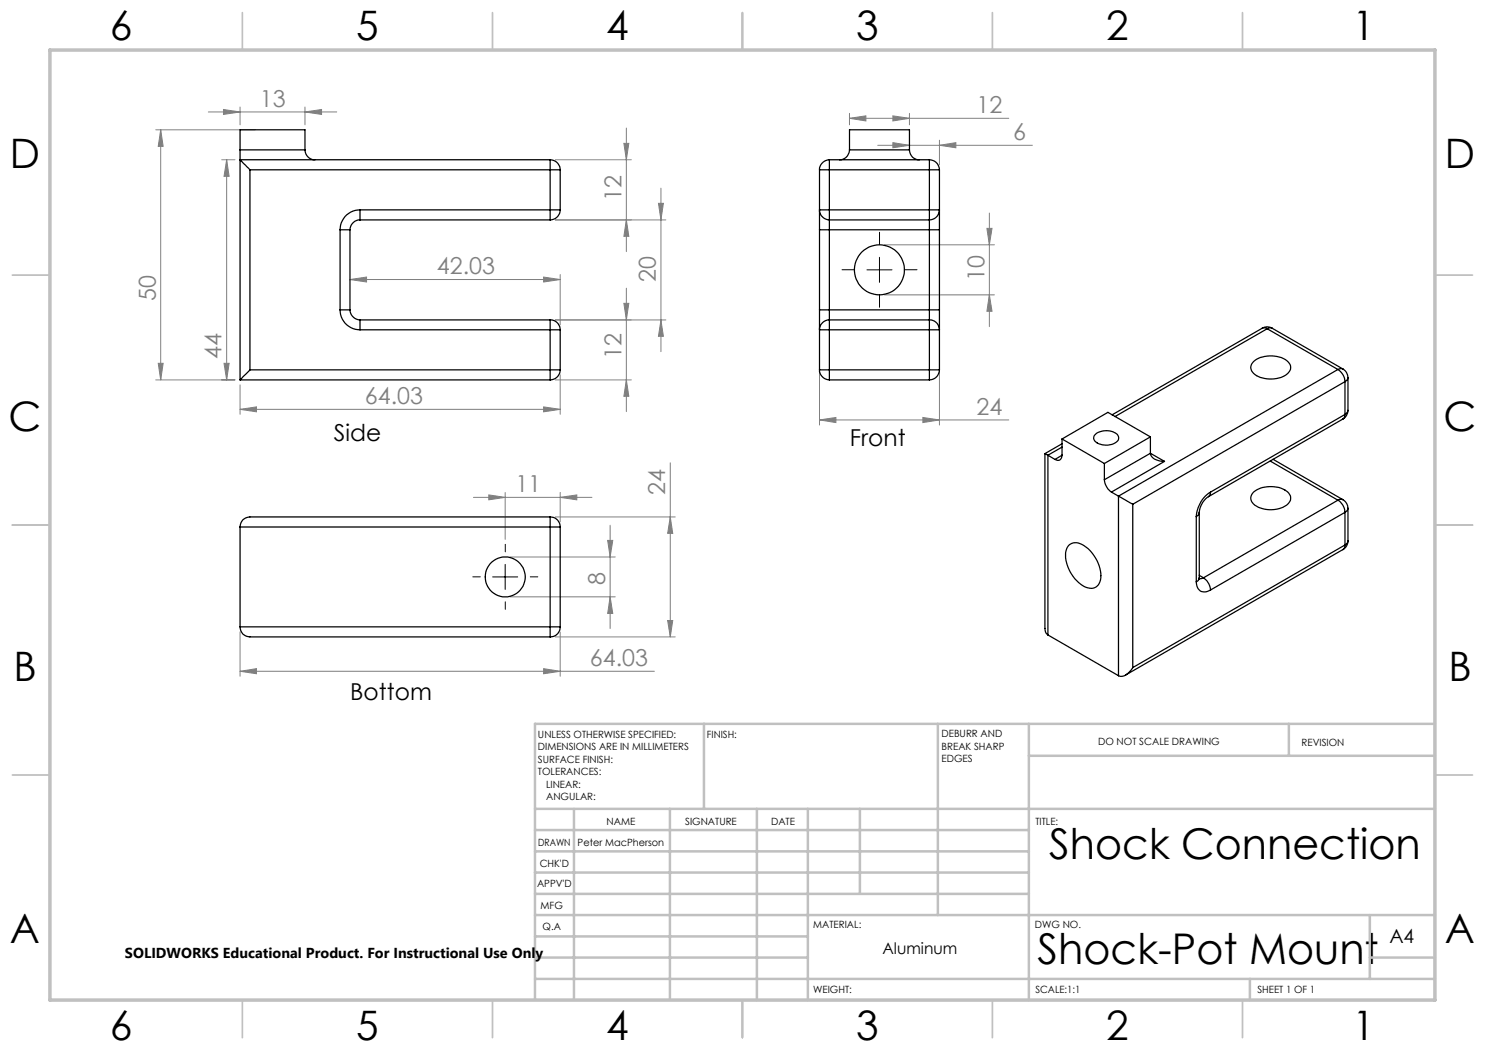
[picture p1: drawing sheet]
<svg xmlns="http://www.w3.org/2000/svg" width="297mm" height="210mm" viewBox="0 0 297 210" stroke-linecap="round" stroke-linejoin="round" font-family="sans-serif">
<g fill="none" stroke="#808080" stroke-width=".2">
<path d="M31.2 26h19.8M32.1 26v50M32.1 26l.5 3.3h-1zM41.7 22.4h25.6M44.3 32h2.7M44.7 21.9l3.3 .5-3.3 .5zM45.3 32v44M45.3 32l.5 3.3h-1zM48 21.4v3.6M61 22.4l3.3-.5v1zM61 21.4v3.6M111.1 32h15.2"/>
<path d="M124.8 28.7h1l-.5 3.3zM125.3 25.6v24.7M132.2 37.6v32.7M169.9 23.7l3.3-.5v1zM169.9 22.7v2.3M169.9 23.7h31.9M175.5 29.1h31M178.6 23.2l3.3 .5-3.3 .5zM178.6 28.5l3.3 .6-3.3 .5zM181.9 22.7v2.3M187.9 29.1l3.3-.6v1.1zM187.9 28v5"/>
<path d="M70 55.9l3.3-.5v1zM70 55.9h42M108.7 55.4l3.3 .5-3.3 .5zM111.1 44h22.1M112 54.9v10.1M125.3 57.6v24.7M125.3 44l.5 3.3h-1zM131.7 40.7h1l-.5 3.3zM163.9 43v42M176.9 49h22M176.9 59h22M187.9 43v42"/>
<path d="M197.4 45.7h1l-.5 3.3zM197.9 42.6v22.7M197.9 59l.5 3.3h-1zM31.2 76h15.8M31.6 72.7h1l-.5 3.3zM44.8 72.7h1l-.5 3.3zM48 77v5.9M111.1 76h15.2M112 75v7.9M124.8 60.7h1l-.5 3.3zM125.3 76l.5 3.3h-1zM132.2 64l.5 3.3h-1z"/>
<path d="M133.2 64h-22.1M48 81.9l3.3-.5v1zM48 81.9h64M94.7 99.5h23.7M97.8 99l3.2 .5-3.2 .5zM101 98.5v9.4M108.7 81.4l3.3 .5-3.3 .5zM112 99.5l3.4-.5v1zM112 98.5v5.9M134.1 92.6v34.8M163.9 84l3.3-.5v1zM163.9 84h37.9"/>
<path d="M184.6 83.5l3.3 .5-3.3 .5zM102 111.4h21M102 119.4h21M111.1 103.4h23.9M121.5 108.1h1.1l-.6 3.3zM122 105v20.7M122 119.4l.6 3.3h-1.1zM134.1 103.4l.4 3.3h-1zM48 134.3l3.3-.6v1.1zM48 126.4v8.8M48 134.3h82.9M108.7 133.7l3.3 .6-3.3 .5z"/>
<path d="M111.1 127.4h23.9M112 126.4v8.8M133.5 124.1h1l-.4 3.3z"/>
</g>
<path d="M170.9 54h-2.5M175.9 49v-2.5M175.9 59v2.5M180.9 54h2.5M96.1 115.4h-1.5M101.1 110.4v-1.5M106.1 115.4h1.5M101.1 120.4v1.5" fill="none" stroke="#000" stroke-width=".2" stroke-dasharray="15.2 1.3 1.3 1.3"/>
<path d="M173.4 54h5M175.9 51.5v5M98.5 115.4h5M101 112.9v5" fill="none" stroke="#000" stroke-width=".2"/>
<g fill="none" stroke="#c0c0c0" stroke-width=".35">
<path d="M48.5 2.5v7.5M98.5 2.5v7.5M148.5 2.5v7.5M198.5 2.5v7.5M248.5 2.5v7.5M2.5 55h7.5M287 55h7.5M2.5 105h7.5M287 105h7.5M2.5 155h7.5M287 155h7.5M48.5 200v7.5"/>
<path d="M98.5 200v7.5M148.5 200v7.5M198.5 200v7.5M248.5 200v7.5"/>
</g>
<g fill="none" stroke="#c0c0c0" stroke-width=".5">
<path d="M140.8 144.8v17M187.6 144.8v38.2M205.8 144.8v55.2M205.8 151.2h81.2M257.8 144.8v6.4M287 144.8h-180v55.2M107 161.8h180M107 178.8h98.8M107 174.5h98.8M107 170.3h98.8M107 166h98.8M114.8 161.8v38.2"/>
<path d="M134 161.8v38.2M151.4 161.8v38.2M161.6 161.8v38.2M172 161.8v17M107 195.8h180M107 191.5h54.6M107 187.3h54.6M107 183h180M250 195.8v4.2M274 191.5h13M274 183v12.8"/>
</g>
<path d="M10 10h277v190h-277z" fill="none" stroke="#c0c0c0" stroke-width=".7"/>
<g fill="#808080">
<path d="M61 22.4l3.3-.5v1zM44.7 21.9l3.3 .5-3.3 .5zM178.6 23.2l3.3 .5-3.3 .5zM169.9 23.7l3.3-.5v1z"/>
<path d="M70 55.9l3.3-.5v1zM108.7 55.4l3.3 .5-3.3 .5zM163.9 84l3.3-.5v1zM184.6 83.5l3.3 .5-3.3 .5zM178.6 28.5l3.3 .6-3.3 .5zM187.9 29.1l3.3-.6v1.1zM48 134.3l3.3-.6v1.1zM108.7 133.7l3.3 .6-3.3 .5zM97.8 99l3.2 .5-3.2 .5zM112 99.5l3.4-.5v1z"/>
<path d="M48 81.9l3.3-.5v1zM108.7 81.4l3.3 .5-3.3 .5z"/>
<path d="M125.3 76l.5 3.3h-1zM124.8 60.7h1l-.5 3.3z"/>
<path d="M125.3 44l.5 3.3h-1zM124.8 28.7h1l-.5 3.3z"/>
<path d="M131.7 40.7h1l-.5 3.3zM132.2 64l.5 3.3h-1zM32.1 26l.5 3.3h-1zM31.6 72.7h1l-.5 3.3zM45.3 32l.5 3.3h-1zM44.8 72.7h1l-.5 3.3zM197.4 45.7h1l-.5 3.3zM197.9 59l.5 3.3h-1zM134.1 103.4l.4 3.3h-1zM133.5 124.1h1l-.4 3.3zM121.5 108.1h1.1l-.6 3.3zM122 119.4l.6 3.3h-1.1z"/>
</g>
<g fill="none" stroke="#000" stroke-width=".25">
<path d="M48 32l2 2M48 30v2M48 32h62M48 30v-4h13v4M48 32v44M48 30h13M50 34v40M50 34h60M61 30a1.99 1.99 0 0 0 2 2M110 34h2M110 32v2M110 32a2.03 2.03 0 0 1 2 2"/>
<path d="M110 34v8M112 34v8M163.9 34h2M163.9 34v8M165.9 32v2M165.9 32a2.04 2.04 0 0 0-2 2M165.9 34h20M165.9 32h20M165.9 34v8M169.9 30a1.99 1.99 0 0 1-2 2M169.9 30h12M169.9 30v-4h12v4"/>
<path d="M181.9 30a1.93 1.93 0 0 0 2 2M185.9 34h2M185.9 32v2M185.9 32a2.03 2.03 0 0 1 2 2M185.9 34v8M187.9 34v8M68 46h2M68 46v16M70 46v16M72 42a4 4 0 0 0-4 4M72 42v2M72 44a2.02 2.02 0 0 0-2 2"/>
<path d="M72 42h38M72 44h38M110 42v2M110 42h2M112 42a2.02 2.02 0 0 1-2 2M163.9 42h2M163.9 42a2.02 2.02 0 0 0 2 2M163.9 46h2M163.9 42v4M163.9 46v16M165.9 42v2M165.9 44v2"/>
<path d="M165.9 42h20M165.9 44h20M165.9 46v16M165.9 46h20M185.9 42v2M185.9 42h2M185.9 44v2M185.9 46h2M185.9 46v16M187.9 42a2.02 2.02 0 0 1-2 2M187.9 42v4M187.9 46v16"/>
<path d="M48 76h62M50 74l-2 2M50 74h60M68 62a4 4 0 0 0 4 4M68 62h2M70 62a2.1 2.1 0 0 0 2 2M72 64v2M72 66h38M72 64h38M110 66h2M110 74h2M110 74v2"/>
<path d="M110 64v2M110 64a1.97 1.97 0 0 1 2 2M110 66v8M112 74a2.02 2.02 0 0 1-2 2M112 66v8M163.9 66h2M163.9 74h2M163.9 74a2.02 2.02 0 0 0 2 2M163.9 62h2M163.9 62v4M163.9 66v8M165.9 64v2"/>
<path d="M165.9 74v2M165.9 64a1.97 1.97 0 0 0-2 2M165.9 62v2M165.9 66h20M165.9 74h20M165.9 76h20M165.9 64h20M165.9 66v8M165.9 62h20M185.9 66h2M185.9 74h2M185.9 64a1.97 1.97 0 0 1 2 2"/>
<path d="M185.9 64v2M185.9 74v2M185.9 62v2M185.9 62h2M185.9 66v8M187.9 74a2.02 2.02 0 0 1-2 2M187.9 62v4M187.9 66v8M250.7 72.3a5.6 5.6 0 0 1 7.1 .3 1.63 1.63 0 0 1-.8 2.5 5.9 5.9 0 0 1-6.3-.4 1.51 1.51 0 0 1 0-2.4zM252.4 65.6a1.87 1.87 0 0 1 2 0M252.4 65.6l.3-.1 .7 .2M252.4 65.6l-30 17.4"/>
<path d="M253.4 65.7l14.2 8.2M253.4 65.7l-30.4 17.6M254.4 65.6l-.3-.1-.7 .2M254.4 65.6l14.2 8.2M267.6 73.9a3.1 3.1 0 0 1 1.4 2.4M267.6 73.9l-43.9 25.3M268.6 73.8a2.07 2.07 0 0 1 1 1.7M268.6 73.8l-.5-.1-.5 .2M269 76.3l-42.4 24.6M269 76.3v6.6M269.6 75.5l-.1 .3-.5 .5M269.6 75.5v6.6"/>
<path d="M209 90.7l.6 .3M209 90.7v35l.2 .9 .4 .4M209.6 91v36M209.6 91l1.4 .9M212.4 91a.88 .88 0 0 1-.4 1 .88 .88 0 0 1-1-.1M212.4 88.8l-3.4 1.9M212.4 87.8v3.2M212.4 87.8l8.5 4.9M212.4 91l-1.4 .9M212.4 89.4l-2.8 1.6M219 87a3.5 3.5 0 0 1 4.6 0 1.06 1.06 0 0 1-.7 1.6 3.5 3.5 0 0 1-4-.6l-.2-.4zM220.9 95.9a3.4 3.4 0 0 0 1.4 2.5"/>
<path d="M220.9 92.7v3.2M222.3 98.4l1.4 .8M223.7 99.2l2.9 1.7M223.7 99.2v35.9M230.1 90.7a2.02 2.02 0 0 0 1.9 1.5l.9 .1M230.1 87.4l-9.2 5.3M230.1 87.4v3.3M230.1 90.7l-9.2 5.2M230.1 87.4l-8.5-4.9-9.2 5.3M230.1 90.7l2.8 1.6M232.9 92.3l-10.6 6.1M241.7 99.3a4.3 4.3 0 0 0-1.8 3.2"/>
<path d="M242.1 98.4a6.2 6.2 0 0 0-2.8 4.9M242.1 98.4l-.1 .5-.3 .4M250.7 98.4a5.7 5.7 0 0 1 7.1 .3 1.62 1.62 0 0 1-.8 2.5 5.6 5.6 0 0 1-6.5-.6 1.5 1.5 0 0 1 .2-2.2zM254 92.2l13.6 7.8M254.6 91.9l14 8M268.6 99.9a2.07 2.07 0 0 1 1 1.8M268.6 99.9l-.3-.1-.7 .2M268.6 83.8l-26.9 15.5M269 82.9l-.1 .5-.3 .4M269 82.9l-26.9 15.5M269.6 82.1a2.07 2.07 0 0 1-1 1.7M269.6 82.1l-.1 .3-.5 .5"/>
<path d="M48 105.4v20M48 105.4h62M110 105.4h2M110 103.4h-60a1.93 1.93 0 0 0-2 2M110 103.4v2M110 103.4a1.97 1.97 0 0 1 2 2M110 105.4v20M112 105.4v20M213.8 109a2.55 2.55 0 0 1 3.4 .4 7.1 7.1 0 0 1 2.8 6.9 2.02 2.02 0 0 1-3.2 1 7.5 7.5 0 0 1-3.6-7.1l.2-.7zM226.6 100.9v32.6M239.3 116.4a1.74 1.74 0 0 0 .8 1.8 1.74 1.74 0 0 0 2-.2M239.3 103.3v13.1"/>
<path d="M239.9 115.6v.2M239.9 102.5l-.2 .5-.4 .3M239.9 115.6l-.2 .5-.4 .3M239.9 102.5v13.1M239.9 115.1l.8 .5M240.7 115.6a3.4 3.4 0 0 1 1.4 2.4M240.7 115.6l-.8 .1M267.6 100a2.95 2.95 0 0 1 1.4 2.5M267.6 100l-26.9 15.6M268.6 109.9l-43.5 25.1M269 109l-.1 .5-.3 .4M269 102.5l-26.9 15.5"/>
<path d="M269 102.5v6.5M269 109l-42.4 24.5M269.6 108.2a1.95 1.95 0 0 1-1 1.7M269.6 101.7l-.2 .5-.4 .3M269.6 108.2l-.1 .3-.5 .5M269.6 101.7v6.5M48 125.4a1.93 1.93 0 0 0 2 2h60M48 125.4h62M110 125.4v2M110 125.4h2M112 125.4a1.97 1.97 0 0 1-2 2M209.6 127l14.1 8.1"/>
<path d="M226.6 133.5a3 3 0 0 1-2.7 1.7l-.2-.1"/>
<circle cx="175.9" cy="54" r="5"/>
<circle cx="101" cy="115.4" r="4"/>
</g>
<g font-size="8.5">
<text x="209.9" y="171.8">Shock Connection</text>
<text x="207.5" y="192.7">Shock-Pot Mount</text>
</g>
<g font-size="8.1">
<text x="22" y="8">6</text>
<text x="71.2" y="8">5</text>
<text x="121.2" y="8">4</text>
<text x="171.3" y="8">3</text>
<text x="221.3" y="8">2</text>
<text x="270.5" y="8">1</text>
<text x="2" y="33.6">D</text>
<text x="289" y="33.6">D</text>
<text x="1.7" y="86.1">C</text>
<text x="288.7" y="86.1">C</text>
<text x="2.7" y="136.1">B</text>
<text x="289.7" y="136.1">B</text>
<text x="2" y="188.6">A</text>
<text x="289" y="188.6">A</text>
<text x="22" y="208">6</text>
<text x="71.2" y="208">5</text>
<text x="121.2" y="208">4</text>
<text x="171.3" y="208">3</text>
<text x="221.3" y="208">2</text>
<text x="270.5" y="208">1</text>
</g>
<g font-size="4.7" fill="#808080">
<text x="52" y="21.4">13</text>
<text x="195.3" y="22.6">12</text>
<text x="202.6" y="28">6</text>
<text x="124.3" y="40.3" transform="rotate(-90 124.3 40.3)">12</text>
<text x="87.4" y="54.9">42.03</text>
<text x="131.2" y="56.4" transform="rotate(-90 131.2 56.4)">20</text>
<text x="196.9" y="56.1" transform="rotate(-90 196.9 56.1)">10</text>
<text x="31.1" y="60.3" transform="rotate(-90 31.1 60.3)">50</text>
<text x="44.3" y="71.8" transform="rotate(-90 44.3 71.8)">44</text>
<text x="124.3" y="71.8" transform="rotate(-90 124.3 71.8)">12</text>
<text x="73" y="80.8">64.03</text>
<text x="195.3" y="83">24</text>
<text x="103.1" y="98.4">11</text>
<text x="133" y="99" transform="rotate(-90 133 99)">24</text>
<text x="121" y="117" transform="rotate(-90 121 117)">8</text>
<text x="118" y="133.2">64.03</text>
</g>
<g font-size="4.7">
<text x="66.8" y="88.2">Side</text>
<text x="170" y="89.2">Front</text>
<text x="70" y="140">Bottom</text>
</g>
<text font-size="3.9" x="277.9" y="188.5">A4</text>
<text font-size="3.2" x="176.5" y="190.9">Aluminum</text>
<text font-size="2.9" x="25" y="191.6">SOLIDWORKS Educational Product. For Instructional Use Only</text>
<g font-size="2">
<text x="107.6" y="147.6">UNLESS OTHERWISE SPECIFIED:</text>
<text x="141.4" y="147.6">FINISH:</text>
<text x="188.3" y="147.5">DEBURR AND</text>
<text x="188.3" y="150">BREAK SHARP</text>
<text x="219.6" y="149">DO NOT SCALE DRAWING</text>
<text x="260.3" y="149.2">REVISION</text>
<text x="107.6" y="150.1">DIMENSIONS ARE IN MILLIMETERS</text>
<text x="107.6" y="152.6">SURFACE FINISH:</text>
<text x="107.6" y="155.1">TOLERANCES:</text>
<text x="188.3" y="152.5">EDGES</text>
<text x="109.2" y="157.6">LINEAR:</text>
<text x="109.2" y="160.1">ANGULAR:</text>
<text x="121.3" y="165">NAME</text>
<text x="137" y="164.9">SIGNATURE</text>
<text x="154.2" y="164.9">DATE</text>
<text x="207.1" y="164.9">TITLE:</text>
<text x="107.6" y="169.1">DRAWN</text>
<text x="107.9" y="173.3">CHK'D</text>
<text x="115.5" y="169.1">Peter MacPherson</text>
<text x="107.4" y="177.4">APPV'D</text>
<text x="108.1" y="181.8">MFG</text>
<text x="108.5" y="186">Q.A</text>
<text x="162.6" y="185.5">MATERIAL:</text>
<text x="207" y="185.5">DWG NO.</text>
<text x="162.6" y="198.5">WEIGHT:</text>
<text x="207.1" y="198.6">SCALE:1:1</text>
<text x="251.5" y="198.6">SHEET 1 OF 1</text>
</g>
</svg>
